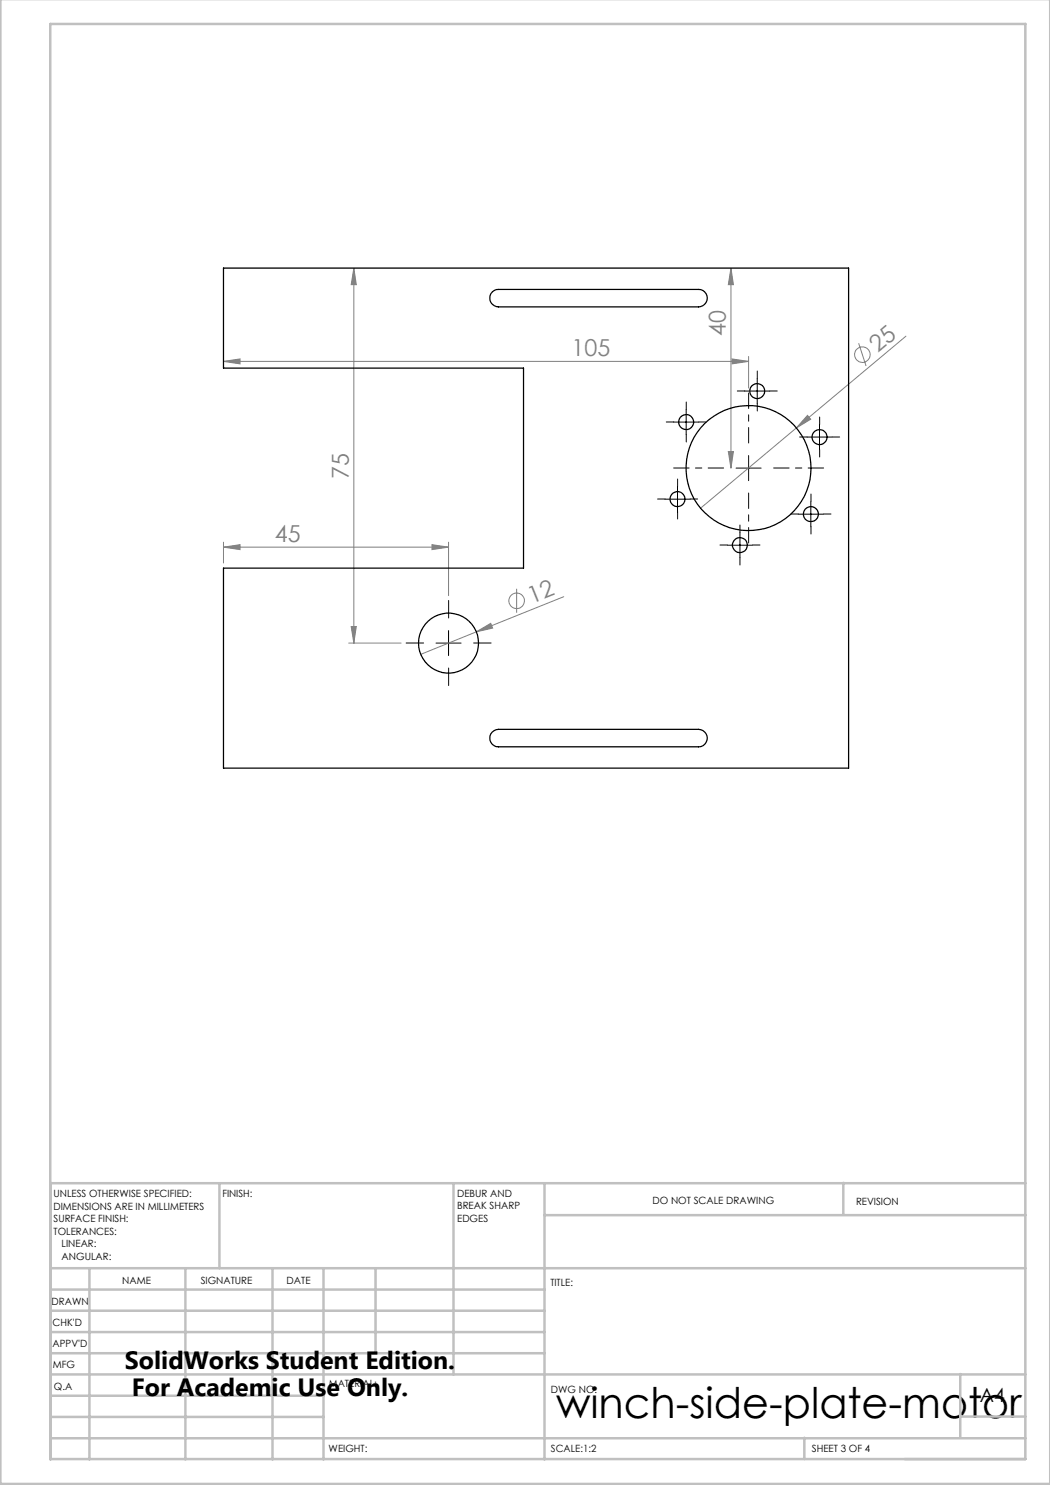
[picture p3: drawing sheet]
<svg xmlns="http://www.w3.org/2000/svg" width="210mm" height="297mm" viewBox="0 0 210 297" stroke-linecap="round" stroke-linejoin="round" font-family="sans-serif">
<g fill="none" stroke="#808080" stroke-width=".2">
<path d="M70.8 53.6v75M70.8 53.6l.5 3.3h-1.1zM146.2 53.6v40M146.2 53.6l.5 3.3h-1zM44.7 72.3l3.3-.5v1zM44.7 72.3h105M146.4 71.8l3.3 .5-3.3 .5zM149.7 71.3v6.3M171.7 68.6l1.5 4.6M181.2 67.2l-41.1 34.4M145.7 90.3h1l-.5 3.3zM161.5 83.1l.6 .8-2.8 1.7z"/>
<path d="M44.7 109.4l3.3-.5v1zM44.7 108.4v4.2M44.7 109.4h45M86.4 108.9l3.3 .5-3.3 .5zM89.7 108.4v10.7M103.3 117.8v4.8M112.7 119.3l-17.4 7.1M69.7 128.6h10.5M70.2 125.3h1.1l-.5 3.3zM95.3 126.4l2.8-1.7 .4 .9zM95.3 126.4l-11.2 4.5"/>
<circle cx="172.5" cy="70.9" r="1.57"/>
<circle cx="103.3" cy="120.2" r="1.55"/>
</g>
<g fill="none" stroke="#000" stroke-width=".2" stroke-dasharray="15.2 1.3 1.3 1.3">
<path d="M149 78.2h-1.5M151.5 75.7v-1.5M154 78.2h1.5M133 99.8h-1.5M134.8 84.4h-1.5M135.5 97.3v-1.5M137.3 81.9v-1.5M137.3 86.9v1.5M138 99.8h1.5M139.8 84.4h1.5M151.5 80.7v1.5M161.4 87.4h-1.5"/>
<path d="M163.9 84.9v-1.5M163.9 89.9v1.5M166.4 87.4h1.5M135.5 102.3v1.5M145.5 109h-1.5M148 106.5v-1.5M148 111.5v1.5M150.5 109h1.5M159.7 102.8h-1.5M162.2 100.3v-1.5M162.2 105.3v1.5M164.7 102.8h1.5"/>
<path d="M84.7 128.6h-3.5M89.7 123.6v-3.5M89.7 133.6v3.5M94.7 128.6h3.5"/>
</g>
<path d="M144.7 93.6h-10M149.7 88.6v-10M149.7 98.6v10M154.7 93.6h10" fill="none" stroke="#000" stroke-width=".2" stroke-dasharray="15.2 1.3 1.3 1.3" stroke-dashoffset="12.1"/>
<g fill="none" stroke="#000" stroke-width=".2">
<path d="M148.9 78.2h5.1M151.4 75.7v5M133 99.8h5M134.7 84.4h5M135.5 97.3v5M137.2 81.9v5M147.2 93.6h5M149.7 91.1v5M161.4 87.4h5M163.9 84.9v5M145.5 109h5M148 106.5v5"/>
<path d="M159.7 102.8h5M162.2 100.3v5M87.2 128.6h5M89.7 126.1v5"/>
</g>
<g fill="none" stroke="#c0c0c0" stroke-width=".5">
<path d="M.1 -.1v296.9h209.9v-296.9M10.1 4.8h195v287h-195zM43.9 236.6v17M90.7 236.6v38.3M108.9 236.6v55.3M168.7 236.6v6.3M205.1 236.6h-195v55.3M10.1 253.6h195M10.1 257.9h98.8M17.9 253.6v38.3M37.1 253.6v38.3M54.5 253.6v38.3"/>
<path d="M64.7 253.6v38.3M75.1 253.6v17M108.9 243h96.2M10.1 270.6h98.8M10.1 266.4h98.8M10.1 262.1h98.8M10.1 279.1h54.6M10.1 274.9h195M192.1 274.8v12.7M10.1 287.7h195M10.1 283.4h54.6M160.9 287.5v4.3"/>
<path d="M192.1 283.3h13"/>
</g>
<g fill="#808080">
<path d="M95.3 126.4l2.8-1.7 .4 .9z"/>
<path d="M161.5 83.1l.6 .8-2.8 1.7z"/>
<path d="M146.4 71.8l3.3 .5-3.3 .5zM44.7 72.3l3.3-.5v1z"/>
<path d="M86.4 108.9l3.3 .5-3.3 .5zM44.7 109.4l3.3-.5v1z"/>
<path d="M70.2 125.3h1.1l-.5 3.3zM70.8 53.6l.5 3.3h-1.1zM145.7 90.3h1l-.5 3.3zM146.2 53.6l.5 3.3h-1z"/>
</g>
<g fill="none" stroke="#000" stroke-width=".25">
<path d="M44.7 53.6h125v100h-125v-40h60v-40h-60zM98.5 58.4l.7-.5h.5h40a1.75 1.75 0 0 1 1.8 1.7 1.75 1.75 0 0 1-1.8 1.8h-40a1.76 1.76 0 0 1-1.6-1.1 1.76 1.76 0 0 1 .4-1.9zM98.5 146.4l.7-.5h.5h40a1.75 1.75 0 0 1 1.8 1.7 1.75 1.75 0 0 1-1.8 1.8h-40a1.74 1.74 0 0 1-1.6-1.1 1.74 1.74 0 0 1 .4-1.9z"/>
<circle cx="151.4" cy="78.2" r="1.5"/>
<circle cx="135.5" cy="99.8" r="1.49"/>
<circle cx="137.2" cy="84.4" r="1.5"/>
<circle cx="149.7" cy="93.6" r="12.5"/>
<circle cx="163.9" cy="87.4" r="1.5"/>
<circle cx="148" cy="109" r="1.5"/>
<circle cx="162.2" cy="102.8" r="1.5"/>
<circle cx="89.7" cy="128.6" r="6"/>
</g>
<text font-size="8.5" x="111.2" y="283.5">winch-side-plate-motor</text>
<g font-size="5">
<text x="25" y="273.7">SolidWorks Student Edition.</text>
<text x="26.4" y="279.2">For Academic Use Only.</text>
</g>
<g font-size="4.7" fill="#808080">
<text x="114.3" y="71.3">105</text>
<text x="145.2" y="67.3" transform="rotate(-90 145.2 67.3)">40</text>
<text x="175.6" y="70.6" transform="rotate(-40 175.6 70.6)">25</text>
<text x="69.8" y="95.9" transform="rotate(-90 69.8 95.9)">75</text>
<text x="55" y="108.4">45</text>
<text x="106.4" y="120.8" transform="rotate(-22 106.4 120.8)">12</text>
</g>
<text font-size="3.9" x="196" y="280.4">A4</text>
<g font-size="2">
<text x="10.7" y="239.5">UNLESS OTHERWISE SPECIFIED:</text>
<text x="44.5" y="239.5">FINISH:</text>
<text x="91.4" y="239.4">DEBUR AND</text>
<text x="10.7" y="242">DIMENSIONS ARE IN MILLIMETERS</text>
<text x="10.7" y="244.5">SURFACE FINISH:</text>
<text x="91.4" y="241.9">BREAK SHARP</text>
<text x="91.4" y="244.4">EDGES</text>
<text x="130.5" y="240.8">DO NOT SCALE DRAWING</text>
<text x="171.2" y="241">REVISION</text>
<text x="10.7" y="247">TOLERANCES:</text>
<text x="12.3" y="249.5">LINEAR:</text>
<text x="12.3" y="252">ANGULAR:</text>
<text x="24.4" y="256.9">NAME</text>
<text x="40.1" y="256.8">SIGNATURE</text>
<text x="57.3" y="256.8">DATE</text>
<text x="110.1" y="257.1">TITLE:</text>
<text x="10.3" y="260.9">DRAWN</text>
<text x="10.5" y="269.3">APPV'D</text>
<text x="10.5" y="265.2">CHK'D</text>
<text x="10.6" y="273.6">MFG</text>
<text x="10.8" y="278">Q.A</text>
<text x="65.8" y="277.4">MATERIAL:</text>
<text x="110.2" y="278.5">DWG NO.</text>
<text x="65.7" y="290.4">WEIGHT:</text>
<text x="110.2" y="290.5">SCALE:1:2</text>
<text x="162.4" y="290.4">SHEET 3 OF 4</text>
</g>
</svg>
